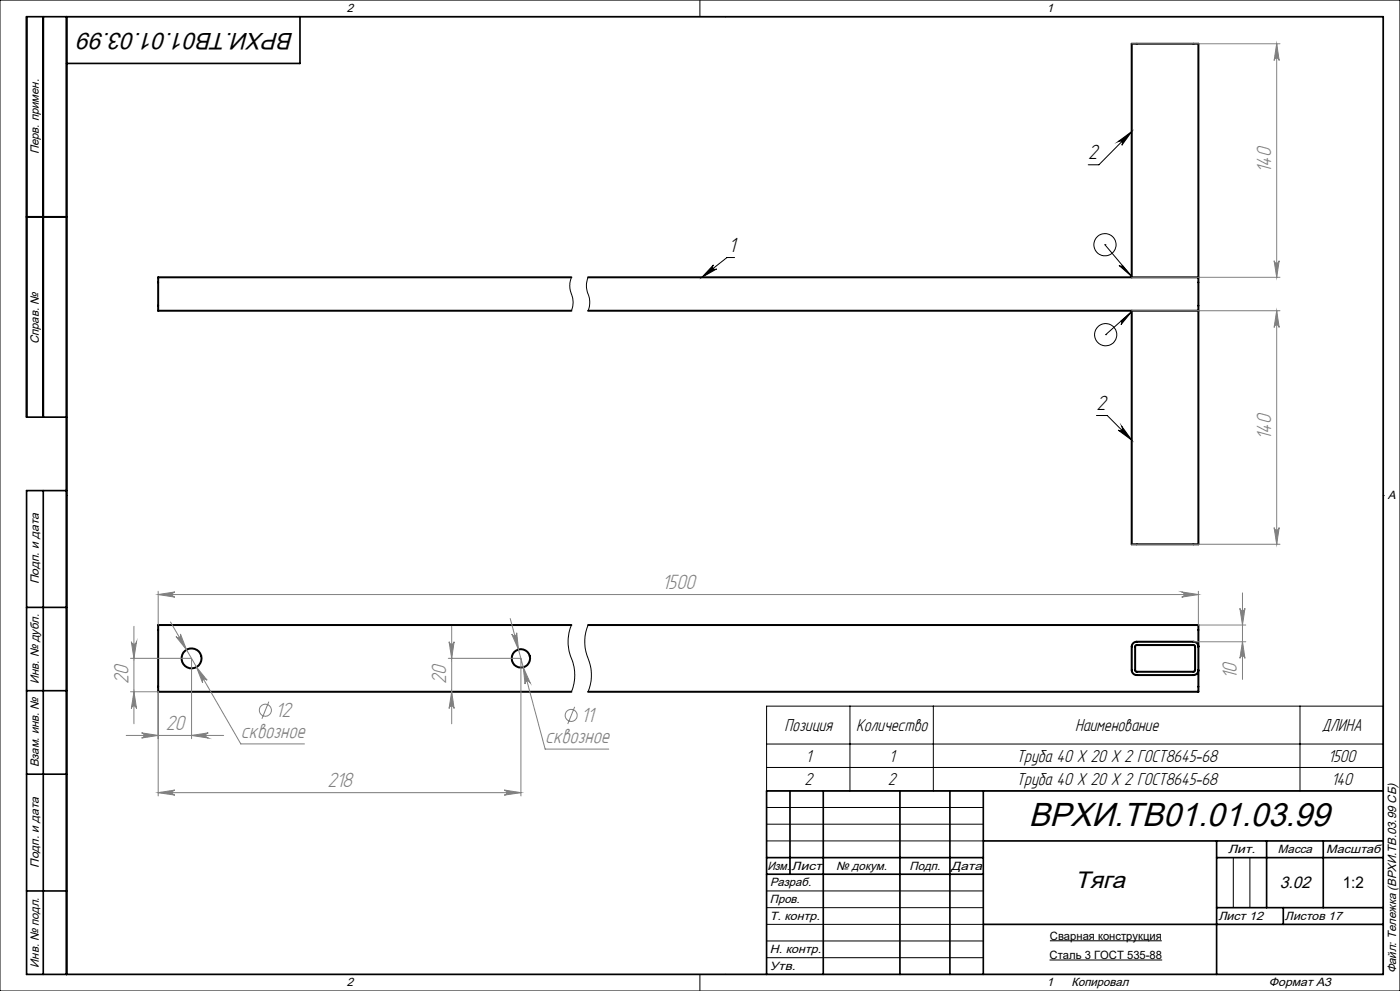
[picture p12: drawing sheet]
<svg xmlns="http://www.w3.org/2000/svg" width="420mm" height="297mm" viewBox="0 0 420 297" stroke-linecap="round" stroke-linejoin="round" font-family="sans-serif">
<g fill="none" stroke="#000" stroke-width=".6">
<path d="M8 65h12M171.4 83.1h-124v10h124M176.4 83.1h183.1M176.4 93.1h183.1M339.5 83.1v-70h20v70M339.5 93.1v70h20v-70M359.5 83.1v10M171.4 187.3h-124v20h124M176.4 187.3h183.1v20h-183.1M340.7 193.5l17.5-.1 .3 .4v7.2l-.4 .3h-17.3l-.3-.4zM359.5 193.8a1.45 1.45 0 0 0-1.5-1.5h-17a1.51 1.51 0 0 0-1.5 1.5v7a1.51 1.51 0 0 0 1.5 1.5h17a1.45 1.45 0 0 0 1.5-1.5"/>
<circle cx="57.5" cy="197.3" r="3"/>
<circle cx="156.3" cy="197.3" r="2.76"/>
</g>
<g fill="none" stroke="#808080" stroke-width=".3">
<path d="M339.5 13.1h44.5M383 13.1l.8 5a.76 .76 0 0 0-.8-.7 .76 .76 0 0 0-.8 .7zM383 13.1v70M382.2 78.1a.76 .76 0 0 0 .8 .8 .76 .76 0 0 0 .8-.8l-.8 5zM339.5 83.1h44.5M339.5 93.1h44.5M383 93.1l.8 5a.76 .76 0 0 0-.8-.7 .76 .76 0 0 0-.8 .7zM383 93.1v70M382.2 158.1a.76 .76 0 0 0 .8 .8 .76 .76 0 0 0 .8-.8l-.8 5zM47.4 178.2l5.1-.8a.78 .78 0 0 0-.8 .8 .78 .78 0 0 0 .8 .8zM47.4 177.2v10.1M47.4 178.2h312.1"/>
<path d="M339.5 163.1h44.5M354.5 177.4l5 .8-5 .8a.78 .78 0 0 0 .8-.8 .78 .78 0 0 0-.8-.8zM359.5 177.2v10.1h14.2M372.7 177.7v25.9M39.2 197.3h18.3v24.1M39.4 192.3a.78 .78 0 0 0 .8 .7 .78 .78 0 0 0 .8-.7l-.8 5zM40.2 187.7v29.2M51.2 186.4l21 36.6h19.1M52.8 190.8a.76 .76 0 0 0 1 .2 .76 .76 0 0 0 .3-1l1.9 4.7zM58.9 199.9l3.2 4a.78 .78 0 0 0-1-.3 .78 .78 0 0 0-.3 1zM134.5 197.3h21.7M134.7 192.3a.76 .76 0 0 0 .8 .7 .76 .76 0 0 0 .7-.7l-.7 5z"/>
<path d="M135.5 187.7v29.2M153.1 185.4l10.4 39.1h19.1M153.5 190a.77 .77 0 0 0 1 .5 .77 .77 0 0 0 .5-.9l.5 5.1zM156.3 197.3v41.2M157 200l2 4.6a.79 .79 0 0 0-.9-.5 .79 .79 0 0 0-.6 .9zM358 192.3h15.7M372 182.3a.76 .76 0 0 0 .7 .8 .76 .76 0 0 0 .8-.8l-.8 5zM372.7 192.3l.8 5a.76 .76 0 0 0-.8-.7 .76 .76 0 0 0-.7 .7zM39.2 207.3h8.2v31.2M40.2 207.3l.8 5a.78 .78 0 0 0-.8-.7 .78 .78 0 0 0-.8 .7zM42.5 219.6l4.9 .8-4.9 .8a.78 .78 0 0 0 .7-.8 .78 .78 0 0 0-.7-.8zM80.6 210.3l-2 5.1"/>
<path d="M135.5 207.3l.7 5a.76 .76 0 0 0-.7-.7 .76 .76 0 0 0-.8 .7zM172.4 211.8l-2.1 5.2M37.9 220.4h29.2M47.4 237.6h108.9M47.4 237.6l5.1-.8a.76 .76 0 0 0-.8 .7 .76 .76 0 0 0 .8 .8zM57.5 220.4l5-.8a.78 .78 0 0 0-.8 .8 .78 .78 0 0 0 .8 .8zM151.3 236.8l5 .8-5 .7a.76 .76 0 0 0 .7-.8 .76 .76 0 0 0-.7-.7z"/>
<circle cx="79.6" cy="212.8" r="1.8"/>
<circle cx="171.3" cy="214.4" r="1.8"/>
</g>
<g fill="none" stroke="#000" stroke-width=".3">
<path d="M0 0h420v297h-420zM20 5h395v287h-395zM210 0v5M217.5 5h.1M339.5 39.4l-9.8 10h-3.2M335.5 42.4l4-3-3 4.1a.78 .78 0 0 0 0-1 .78 .78 0 0 0-1-.1zM214 79.4a.77 .77 0 0 0-.1 1.1 .77 .77 0 0 0 1.1 .1l-4.4 2.5zM220.4 77.2h-2.3l-7.5 5.9M331.5 73.3h.1M331.5 73.3l8 9.6M335.7 79.5l.4 .3 .7-.2 2.7 3.3zM171.4 83.1a7.7 7.7 0 0 0 .4 6.1l.1 1.4-.5 2.5"/>
<path d="M176.4 83.1a7.3 7.3 0 0 0 .4 6.1l.1 1.8-.5 2.1M336.3 96.2l3.2-2.8-3.2 3.9 .2-.7zM339.5 93.4l-7.8 6.9M331.7 100.3h.1M328.9 124.5h3.3l7.3 7.4M336.5 127.8l3 4.1-4-3a.77 .77 0 0 0 1 0 .77 .77 0 0 0 0-1.1zM20 148.5h.1M415 148.5h.1M171.4 187.3a13.9 13.9 0 0 0 .5 11.5 13.2 13.2 0 0 1-.5 8.5M176.4 187.3a14 14 0 0 0 .5 11.5 12.9 12.9 0 0 1-.5 8.5M255 211.6v25.4M280 211.6v25.4"/>
<path d="M390 211.6v25.4M415 211.6h-185v25.4h185M230 223h185M230 230h185M230 242h65M230 247h65M230 252h65M370 257v15M375 257v15M230 267h65M230 272h65M230 277h65"/>
<path d="M210 292v5M217.5 292h.1M230 282h65M230 287h65M314.9 287.7h33.8M315 282h33.5"/>
<circle cx="331.5" cy="73.3" r="3.3"/>
<circle cx="331.7" cy="100.3" r="3.3"/>
</g>
<g fill="none" stroke="#000" stroke-width=".5">
<path d="M13 5v120M20 5v287M90 5v14h-70M8 65h12M20 125h-12v-120h407v287h-407v-145h12M13 147v145M8 182h12M8 207h12M8 232h12M237 237v25M247 237v55M270 237v55"/>
<path d="M285 237v55M295 237v55M415 237h-185v55M230 257h65M295 252h120M365 252v40M365 257h50M380 252v20M397 252v20M8 267h12M230 262h65M295 277h120"/>
<path d="M365 272h50M385 272v5"/>
</g>
<path d="M335.5 42.4l4-3-3 4.1a.78 .78 0 0 0 0-1 .78 .78 0 0 0-1-.1zM336.5 127.8l3 4.1-4-3a.77 .77 0 0 0 1 0 .77 .77 0 0 0 0-1.1zM214 79.4a.77 .77 0 0 0-.1 1.1 .77 .77 0 0 0 1.1 .1l-4.4 2.5zM335.7 79.5l.4 .3 .7-.2 2.7 3.3zM336.3 96.2l3.2-2.8-3.2 3.9 .2-.7z" fill="#000"/>
<g fill="#808080">
<path d="M42.5 219.6l4.9 .8-4.9 .8a.78 .78 0 0 0 .7-.8 .78 .78 0 0 0-.7-.8zM57.5 220.4l5-.8a.78 .78 0 0 0-.8 .8 .78 .78 0 0 0 .8 .8zM52.8 190.8l3.2 3.9-1.9-4.7a.76 .76 0 0 1-.3 1 .76 .76 0 0 1-1-.2zM58.9 199.9l1.9 4.7a.78 .78 0 0 1 .3-1 .78 .78 0 0 1 1 .3zM47.4 237.6l5.1-.8a.76 .76 0 0 0-.8 .7 .76 .76 0 0 0 .8 .8zM151.3 236.8l5 .8-5 .7a.76 .76 0 0 0 .7-.8 .76 .76 0 0 0-.7-.7zM153.5 190l2 4.7-.5-5.1a.77 .77 0 0 1-.5 .9 .77 .77 0 0 1-1-.5zM157 200l.5 5a.79 .79 0 0 1 .6-.9 .79 .79 0 0 1 .9 .5z"/>
<path d="M354.5 177.4l5 .8-5 .8a.78 .78 0 0 0 .8-.8 .78 .78 0 0 0-.8-.8zM47.4 178.2l5.1-.8a.78 .78 0 0 0-.8 .8 .78 .78 0 0 0 .8 .8z"/>
<path d="M382.2 78.1a.76 .76 0 0 0 .8 .8 .76 .76 0 0 0 .8-.8l-.8 5zM383 13.1l.8 5a.76 .76 0 0 0-.8-.7 .76 .76 0 0 0-.8 .7z"/>
<path d="M382.2 158.1a.76 .76 0 0 0 .8 .8 .76 .76 0 0 0 .8-.8l-.8 5zM383 93.1l.8 5a.76 .76 0 0 0-.8-.7 .76 .76 0 0 0-.8 .7z"/>
<path d="M40.2 207.3l.8 5a.78 .78 0 0 0-.8-.7 .78 .78 0 0 0-.8 .7zM39.4 192.3a.78 .78 0 0 0 .8 .7 .78 .78 0 0 0 .8-.7l-.8 5zM135.5 207.3l.7 5a.76 .76 0 0 0-.7-.7 .76 .76 0 0 0-.8 .7zM134.7 192.3a.76 .76 0 0 0 .8 .7 .76 .76 0 0 0 .7-.7l-.7 5z"/>
<path d="M372.7 192.3l.8 5a.76 .76 0 0 0-.8-.7 .76 .76 0 0 0-.7 .7zM372 182.3a.76 .76 0 0 0 .7 .8 .76 .76 0 0 0 .8-.8l-.8 5z"/>
</g>
<text font-size="10" x="308.6" y="247.6">ВРХИ.ТВ01.01.03.99</text>
<g font-size="7.1">
<text x="88.1" y="9.8" transform="rotate(-180 88.1 9.8)">ВРХИ.ТВ01.01.03.99</text>
<text x="322.5" y="266.1">Тяга</text>
</g>
<g font-size="6.9">
<text x="326.5" y="47.7">2</text>
<text x="218.6" y="75.5">1</text>
<text x="329" y="122.8">2</text>
</g>
<g font-size="6.9" fill="#808080">
<text x="381.4" y="51.7" transform="rotate(-90 381.4 51.7)">140</text>
<text x="381.4" y="131.7" transform="rotate(-90 381.4 131.7)">140</text>
<text x="198.7" y="176.5">1500</text>
<text x="371.1" y="203.6" transform="rotate(-90 371.1 203.6)">10</text>
<text x="38.5" y="205" transform="rotate(-90 38.5 205)">20</text>
<text x="133.8" y="205" transform="rotate(-90 133.8 205)">20</text>
<text x="82.6" y="214.8">12</text>
<text x="49.8" y="218.7">20</text>
<text x="72.3" y="221.3">сквозное</text>
<text x="174.3" y="216.4">11</text>
<text x="163.6" y="222.8">сквозное</text>
<text x="98.2" y="235.9">218</text>
</g>
<g font-size="5.8">
<text x="235.4" y="219.1">Позиция</text>
<text x="256.8" y="219.1">Количество</text>
<text x="322.5" y="219.1">Наименование</text>
<text x="396.5" y="219.1">ДЛИНА</text>
<text x="241.7" y="228.3">1</text>
<text x="266.7" y="228.3">1</text>
<text x="305" y="228.3">Труба 40 X 20 X 2 ГОСТ8645-68</text>
<text x="398.4" y="228.3">1500</text>
<text x="241.4" y="235.3">2</text>
<text x="266.4" y="235.3">2</text>
<text x="305" y="235.3">Труба 40 X 20 X 2 ГОСТ8645-68</text>
<text x="399.4" y="235.3">140</text>
</g>
<text font-size="5" x="383.9" y="266">3.02</text>
<text font-size="4.8" x="402.8" y="266">1:2</text>
<g font-size="3.6">
<text x="104" y="3.6">2</text>
<text x="314" y="3.6">1</text>
<text x="11.6" y="46.3" transform="rotate(-90 11.6 46.3)">Перв. примен.</text>
<text x="11.6" y="103.2" transform="rotate(-90 11.6 103.2)">Справ. №</text>
<text x="416.4" y="149.6">A</text>
<text x="11.6" y="175.1" transform="rotate(-90 11.6 175.1)">Подп. и дата</text>
<text x="11.6" y="205" transform="rotate(-90 11.6 205)">Инв. № дубл.</text>
<text x="11.6" y="230" transform="rotate(-90 11.6 230)">Взам. инв. №</text>
<text x="368.4" y="255.6">Лит.</text>
<text x="383.4" y="255.6">Масса</text>
<text x="397.8" y="255.6">Масштаб</text>
<text x="11.6" y="260.1" transform="rotate(-90 11.6 260.1)">Подп. и дата</text>
<text x="230.2" y="260.6">Изм.</text>
<text x="237.5" y="260.6">Лист</text>
<text x="250.9" y="260.6">№ докум.</text>
<text x="272.9" y="260.6">Подп.</text>
<text x="285.4" y="260.6">Дата</text>
<text x="231" y="265.6">Разраб.</text>
<text x="231" y="275.6">Т. контр.</text>
<text x="231" y="270.6">Пров.</text>
<text x="365.5" y="275.6">Лист 12</text>
<text x="385.5" y="275.6">Листов 17</text>
<text x="231" y="285.6">Н. контр.</text>
<text x="11.6" y="290" transform="rotate(-90 11.6 290)">Инв. № подл.</text>
<text x="231" y="290.6">Утв.</text>
<text x="418.9" y="291.8" transform="rotate(-90 418.9 291.8)">Файл: Тележка (ВРХИ.ТВ.03.99 СБ)</text>
<text x="104" y="295.6">2</text>
<text x="314" y="295.6">1</text>
<text x="321.5" y="295.6">Копировал</text>
<text x="380.7" y="295.6">Формат А3</text>
</g>
<g font-size="3.4">
<text x="315" y="281.6">Сварная конструкция</text>
<text x="314.9" y="287.3">Сталь 3 ГОСТ 535-88</text>
</g>
</svg>
